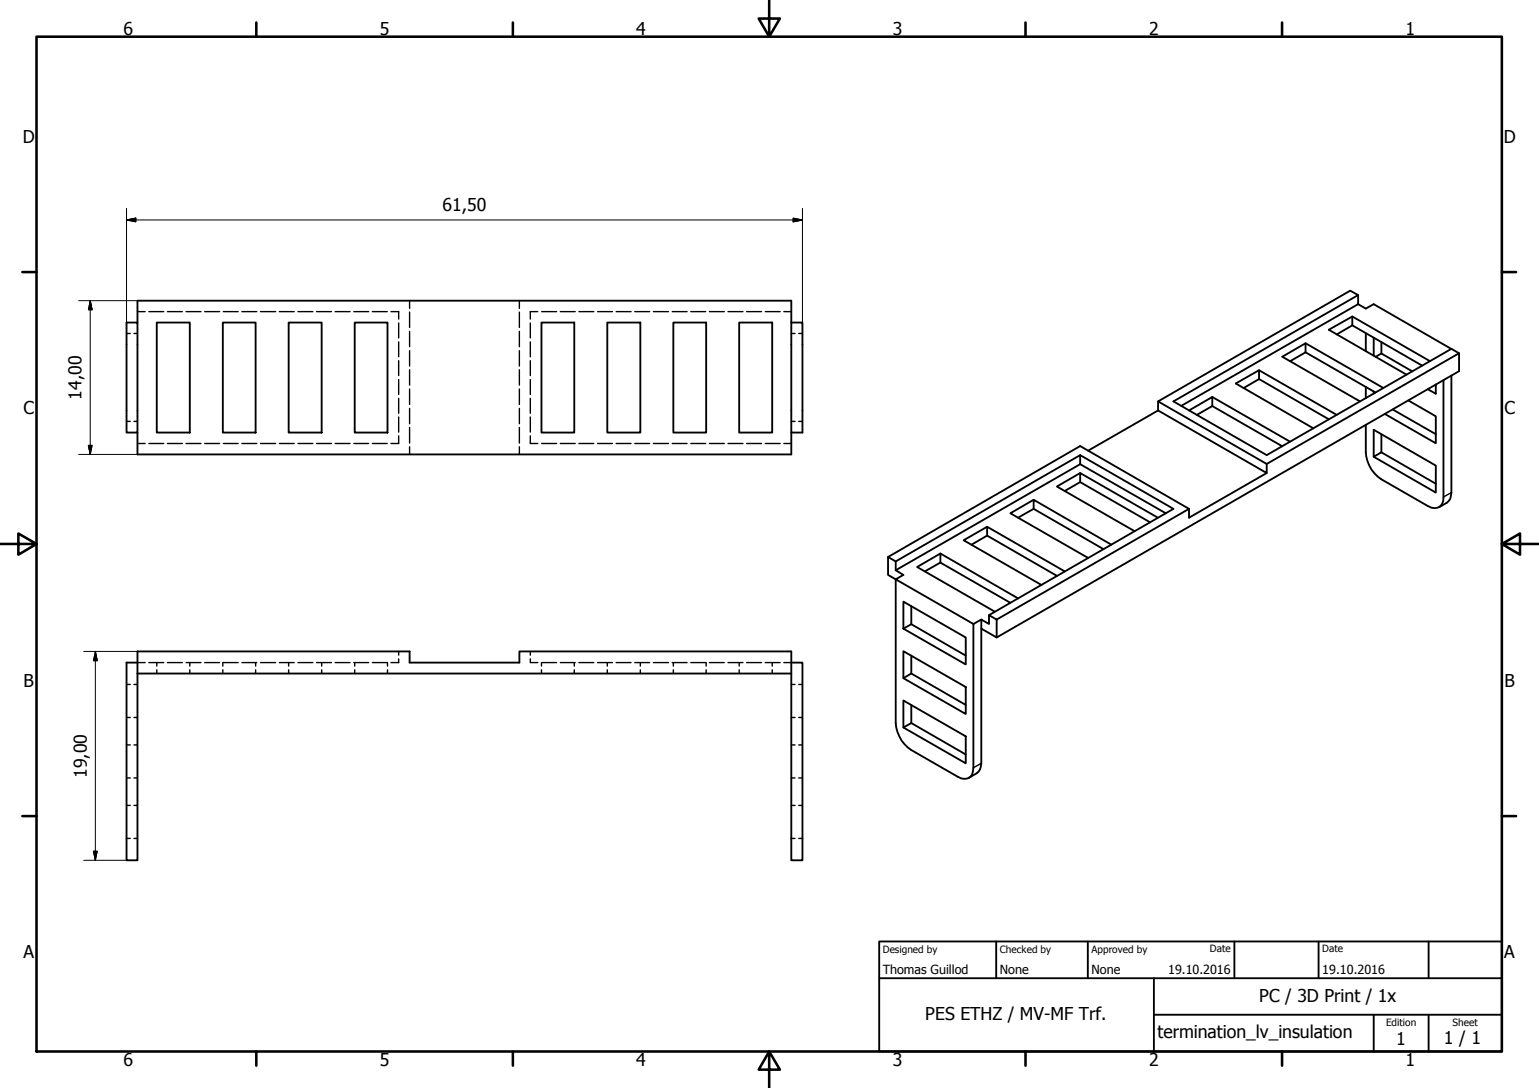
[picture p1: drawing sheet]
<svg xmlns="http://www.w3.org/2000/svg" width="420mm" height="297mm" viewBox="0 0 420 297" stroke-linecap="round" stroke-linejoin="round" font-family="sans-serif">
<!-- layer: Visible (ISO) -->
<g fill="none" stroke="#000" stroke-width=".51">
<path d="M34.5 88.1h3v30h-3zM37.5 88.1v-6h178.5v6M42.8 88.1h9v30h-9zM60.8 88.1h9v30h-9zM78.8 88.1h9v30h-9zM96.8 88.1h9v30h-9zM147.8 88.1h9v30h-9zM165.8 88.1h9v30h-9zM183.8 88.1h9v30h-9zM201.8 88.1h9v30h-9zM216 88.1h3.1v30h-3.1zM352.2 98.6l4.2-2.4v-2.5l-6.3 3.7 21.2 12.2"/>
<path d="M356.4 96.2l19.1 11M356.4 93.7l21.2 12.2M364.9 91.3l4.3-2.5v-2.4l-6.4 3.6 21.2 12.3M369.2 88.8l19 11M369.2 86.4l21.2 12.2M370.8 83v-2.4l-2.2-1.2-52.4 30.2 29.6 17.1 52.5-30.3M370.8 80.6l-50.4 29 25.4 14.7 50.4-29.1 2.1 1.2v4.9l-126.2 72.7M370.8 83l2.1 1.3 2.1-1.3 21.2 12.2M370.8 83l-48.3 27.8M372.9 91v4.9M375 92.2v4.9M377.1 93.4v3.1"/>
<path d="M377.1 96.5l8.5 4.9M377.1 96.5l-1.5 .9M37.5 118.1v6h178.5v-6M316.2 109.6v2.5l29.6 17v-2.4M316.2 112.1l-19.1 10.9M324.6 112.1l6.4-3.7v2.5l-4.2 2.4M331 110.9l19.1 10.9M331 108.4l21.2 12.2M339.5 106l4.2-2.5v-2.4l-6.3 3.6 21.2 12.3M343.7 103.5l19.1 11M343.7 101.1l21.2 12.2M372.9 116v7.5a9.5 9.5 0 0 0 4.2 7.4l12.7 7.3"/>
<path d="M372.9 105.6v3.1M375 106.9v.5M377.1 118.6v4.9l14.9 8.6M380.2 111.8l11.8 6.7M384.5 109.3l7.5 4.4v7.3l-13.9-8M391.9 105l.1 .1M392 105v2.5l-2.2-1.2M394.1 103.8v31.9M396.2 102.6v31.9a2.99 2.99 0 0 1-1.2 2.8M282.2 138.9v-2.5l21.2 12.3M282.2 136.4l-6.4 3.7 21.3 12.2M290.7 134l4.2-2.4 19.1 11"/>
<path d="M294.9 131.6v-2.5l21.2 12.2M294.9 129.1l-6.4 3.7 21.3 12.2M294.9 124.3l25.5 14.6-50.4 29M294.9 126.7l23.4 13.4M324.6 138.9l-29.7-17.1-52.5 30.3M324.6 138.9l-52.5 30.2M345.8 129.1l-21.2 12.2v-2.4M377.1 123.5l-2.1 1.2v-7.4l17 9.8v7.4l-17-9.8M244.5 153.3l50.4-29v2.4l-50.4 29M252.5 156l4.2-2.4 19.1 11M256.7 153.6v-2.5l21.2 12.3M256.7 151.1l-6.3 3.7 21.2 12.2"/>
<path d="M265.2 148.7l4.3-2.5 19 11M269.5 146.2v-2.4l21.2 12.2M269.5 143.8l-6.4 3.7 21.2 12.2M277.9 141.3l4.3-2.4 19 11M246.6 164.3l17.1 9.7v7.4l-17.1-9.8zM246.6 177.8l17.1 9.8v7.3l-17.1-9.7zM248.8 179v4.9l-2.2 1.3M248.8 165.5v4.9l-2.2 1.2M248.8 170.4l14.9 8.6M265.7 170.4l-21.2-12.2 2.1-1.2-2.1-1.3v-2.4l-2.1-1.2v4.9l2.1 1.2v39.2M265.7 170.4v39.2M267.9 169.1l2.1 1.3v-2.5l2.1 1.2v4.9l-4.2-2.4z"/>
<path d="M267.9 171.6v36.8M267.9 169.1l-2.2 1.3M37.5 180.9h-3v54h3v-57.1h74.3v3.1h30v-3.1h74.2v57.1h3.1v-54h-3.1M37.5 183.9h178.5M246.6 191.2l17.1 9.8v7.4l-17.1-9.8zM248.8 192.5v4.9l-2.2 1.2M248.8 183.9l14.9 8.6M248.8 197.4l14.9 8.6M248.8 204.8l12.7 7.3"/>
</g>
<!-- layer: Hidden (ISO) -->
<g fill="none" stroke="#000" stroke-width=".38">
<path d="M34.5 91h1.1M36.6 91h.9M37.5 85.1h2.1M40.6 85.1h4.1M45.7 85.1h4.1M50.8 85.1h4.1M55.9 85.1h4M61 85.1h4M66 85.1h4.1M71.1 85.1h4.1M76.3 85.1h4M81.3 85.1h4.1"/>
<path d="M86.4 85.1h4.1M91.5 85.1h4.1M96.6 85.1h4M101.7 85.1h4M106.7 85.1h2.1v2M108.8 88.2v4.1M108.8 93.3v4.1M108.8 98.5v4M111.8 82.1v2.1M111.8 85.2v4.2M111.8 90.5v4.2M111.8 95.7v4.2"/>
<path d="M141.8 82.1v2.1M141.8 85.2v4.2M141.8 90.5v4.2M141.8 95.7v4.2M144.8 88.2v4.1M144.8 93.3v4.1M144.8 98.5v4M146.8 85.1h-2v2M147.9 85.1h4.1M153 85.1h4M158.1 85.1h4M163.1 85.1h4.1"/>
<path d="M168.2 85.1h4.1M173.3 85.1h4.1M178.4 85.1h4.1M183.5 85.1h4.1M188.6 85.1h4.1M193.7 85.1h4M198.8 85.1h4M203.8 85.1h4.1M208.9 85.1h4.1M214 85.1h2M216 91h1M218.1 91h1"/>
<path d="M34.5 115h1.1M36.6 115h.9M108.8 103.6v4.1M108.8 108.8v4M108.8 113.8v4.2M108.8 119v2.1h-2.1M111.8 101v4.1M111.8 106.2v4.2M111.8 111.5v4.2M111.8 116.7v4.3M141.8 101v4.1M141.8 106.2v4.2"/>
<path d="M141.8 111.5v4.2M141.8 116.7v4.3M144.8 103.6v4.1M144.8 108.8v4M144.8 113.8v4.2M144.8 119v2.1h2M216 115h1M218.1 115h1M37.5 121.1h2.1M40.6 121.1h4.1M45.7 121.1h4.1M50.8 121.1h4.1"/>
<path d="M55.9 121.1h4M61 121.1h4M66 121.1h4.1M71.1 121.1h4.1M76.3 121.1h4M81.3 121.1h4.1M86.4 121.1h4.1M91.5 121.1h4.1M96.6 121.1h4M101.7 121.1h4M111.8 122v2.1M141.8 122v2.1"/>
<path d="M147.9 121.1h4.1M153 121.1h4M158.1 121.1h4M163.1 121.1h4.1M168.2 121.1h4.1M173.3 121.1h4.1M178.4 121.1h4.1M183.5 121.1h4.1M188.6 121.1h4.1M193.7 121.1h4M198.8 121.1h4M203.8 121.1h4.1"/>
<path d="M208.9 121.1h4.1M214 121.1h2M108.8 179.9v1h-2.1M108.8 177.8v1.1M144.8 179.9v1h2M144.8 177.8v1.1M34.5 186.9h1.1M34.5 195.9h1.1M36.6 186.9h.9M36.6 195.9h.9M37.5 180.9h2.1M40.6 180.9h4.1"/>
<path d="M42.8 180.9v.9M42.8 182.9v1M45.7 180.9h4.1M50.8 180.9h4.1M51.8 180.9v.9M51.8 182.9v1M55.9 180.9h4M60.8 180.9v.9M60.8 182.9v1M61 180.9h4M66 180.9h4.1M69.8 180.9v.9"/>
<path d="M69.8 182.9v1M71.1 180.9h4.1M76.3 180.9h4M78.8 180.9v.9M78.8 182.9v1M81.3 180.9h4.1M86.4 180.9h4.1M87.8 180.9v.9M87.8 182.9v1M91.5 180.9h4.1M96.6 180.9h4M96.8 180.9v.9"/>
<path d="M96.8 182.9v1M101.7 180.9h4M105.8 180.9v.9M105.8 182.9v1M147.8 180.9v.9M147.8 182.9v1M147.9 180.9h4.1M153 180.9h4M156.8 180.9v.9M156.8 182.9v1M158.1 180.9h4M163.1 180.9h4.1"/>
<path d="M165.8 180.9v.9M165.8 182.9v1M168.2 180.9h4.1M173.3 180.9h4.1M174.8 180.9v.9M174.8 182.9v1M178.4 180.9h4.1M183.5 180.9h4.1M183.8 180.9v.9M183.8 182.9v1M188.6 180.9h4.1M192.8 180.9v.9"/>
<path d="M192.8 182.9v1M193.7 180.9h4M198.8 180.9h4M201.8 180.9v.9M201.8 182.9v1M203.8 180.9h4.1M208.9 180.9h4.1M210.8 180.9v.9M210.8 182.9v1M214 180.9h2M216 186.9h1M216 195.9h1"/>
<path d="M218.1 186.9h1M218.1 195.9h1M34.5 212.4h1.1M34.5 203.4h1.1M34.5 219.9h1.1M36.6 212.4h.9M36.6 203.4h.9M36.6 219.9h.9M216 212.4h1M216 203.4h1M216 219.9h1M218.1 212.4h1"/>
<path d="M218.1 203.4h1M218.1 219.9h1M34.5 228.9h1.1M36.6 228.9h.9M216 228.9h1M218.1 228.9h1"/>
</g>
<!-- layer: Visible Narrow (ISO) -->
<path d="M396.2 134.5l-2.1 1.2M267.9 208.4l-2.2 1.2" fill="none" stroke="#000" stroke-width=".38"/>
<path d="M394.1 135.7a2.59 2.59 0 0 1-1.3 2.8 2.59 2.59 0 0 1-3-.3M395 137.3l-2.1 1.2M244.5 197.4a9.7 9.7 0 0 0 4.3 7.4M265.7 209.6a2.56 2.56 0 0 1-2.4 3l-.9-.1-.9-.4M267.9 208.4a3.1 3.1 0 0 1-1.3 2.7l-2.1 1.3" fill="none" stroke="#000" stroke-width=".51"/>
<!-- layer: Border (ISO) -->
<g fill="none" stroke="#000" stroke-width=".7">
<path d="M10 10h400v277.1h-400zM70 6.1v3.9M140 6.1v3.9M210 0v10l-2.9-4.9h5.8l-2.9 4.9M280 6.1v3.9M350 6.1v3.9M6.1 74.3h3.9M410 74.3h3.9M0 148.5h10l-5-2.8v5.7l5-2.9M410 148.5l5 2.9v-5.7l-5 2.8h10M6.1 222.8h3.9M410 222.8h3.9"/>
<path d="M70 287.1v3.8M140 287.1v3.8M210 287.1l2.9 4.9h-5.8l2.9-4.9v9.9M280 287.1v3.8M350 287.1v3.8"/>
</g>
<!-- layer: Title (ISO) -->
<path d="M240 257h170v30.1h-170zM272 257v10.1M297 257v10.1M337 257v10.1M360 257v10.1M390 257v10.1M240 267.1h170M315 277h95M315 267.1v20M375 277v10.1M390 277v10.1" fill="none" stroke="#000" stroke-width=".51"/>
<!-- layer: Dimension (ISO) -->
<g fill="none" stroke="#000" stroke-width=".27">
<path d="M34.5 56.9v37.2M216.5 59.5l2.6 .6-2.6 .5zM219.1 56.9v37.2M34.5 60.1l2.6-.6v1.1zM34.5 60.1h184.6M21.5 82.1h16M24.6 82.1l.5 2.5h-1zM24.6 82.1v42M21.5 124.1h16M24.1 121.6h1l-.5 2.5zM22.9 177.8h14.6M26 177.8l.5 2.6h-1z"/>
<path d="M26 177.8v57.1M22.9 234.9h11.6M25.5 232.4h1l-.5 2.5z"/>
</g>
<path d="M34.5 60.1l2.6-.6zM34.5 60.1l2.6-.6v1.1zM216.5 60.6l2.6-.5zM216.5 59.5l2.6 .6-2.6 .5zM24.6 82.1l.5 2.5zM24.6 82.1l.5 2.5h-1zM24.1 121.6l.5 2.5zM24.1 121.6h1l-.5 2.5zM26 177.8l.5 2.6zM26 177.8l.5 2.6h-1zM25.5 232.4l.5 2.5zM25.5 232.4h1l-.5 2.5z" fill="#000" stroke="#000" stroke-width=".27"/>
<g font-size="4.8">
<text x="33.7" y="9.6">6</text>
<text x="103.7" y="9.6">5</text>
<text x="173.7" y="9.6">4</text>
<text x="243.7" y="9.6">3</text>
<text x="313.7" y="9.6">2</text>
<text x="383.7" y="9.6">1</text>
<text x="6.2" y="38.9">D</text>
<text x="410.5" y="38.9">D</text>
<text x="120.8" y="57.7">61,50</text>
<text x="6.4" y="113.1">C</text>
<text x="22.3" y="109.1" transform="rotate(-90 22.3 109.1)">14,00</text>
<text x="410.7" y="113.1">C</text>
<text x="6.4" y="187.4">B</text>
<text x="410.7" y="187.4">B</text>
<text x="23.7" y="212.3" transform="rotate(-90 23.7 212.3)">19,00</text>
<text x="6.4" y="261.7">A</text>
<text x="410.7" y="261.7">A</text>
<text x="343.8" y="273.5">PC / 3D Print / 1x</text>
<text x="252.6" y="278.6">PES ETHZ / MV-MF Trf.</text>
<text x="316" y="283.5">termination_lv_insulation</text>
<text x="381.2" y="285.3">1</text>
<text x="394.2" y="285">1 / 1</text>
<text x="33.7" y="290.9">6</text>
<text x="103.7" y="290.9">5</text>
<text x="173.7" y="290.9">4</text>
<text x="243.7" y="290.9">3</text>
<text x="313.7" y="290.9">2</text>
<text x="383.7" y="290.9">1</text>
</g>
<g font-size="3.4">
<text x="241" y="266">Thomas Guillod</text>
<text x="273" y="266">None</text>
<text x="298" y="266">None</text>
<text x="318.9" y="266">19.10.2016</text>
<text x="361" y="266">19.10.2016</text>
</g>
<g font-size="2.7">
<text x="241" y="260.1">Designed by</text>
<text x="273" y="260.1">Checked by</text>
<text x="298" y="260.1">Approved by</text>
<text x="330.3" y="260">Date</text>
<text x="361" y="260">Date</text>
<text x="378.4" y="280.1">Edition</text>
<text x="396.6" y="280.1">Sheet</text>
</g>
</svg>
